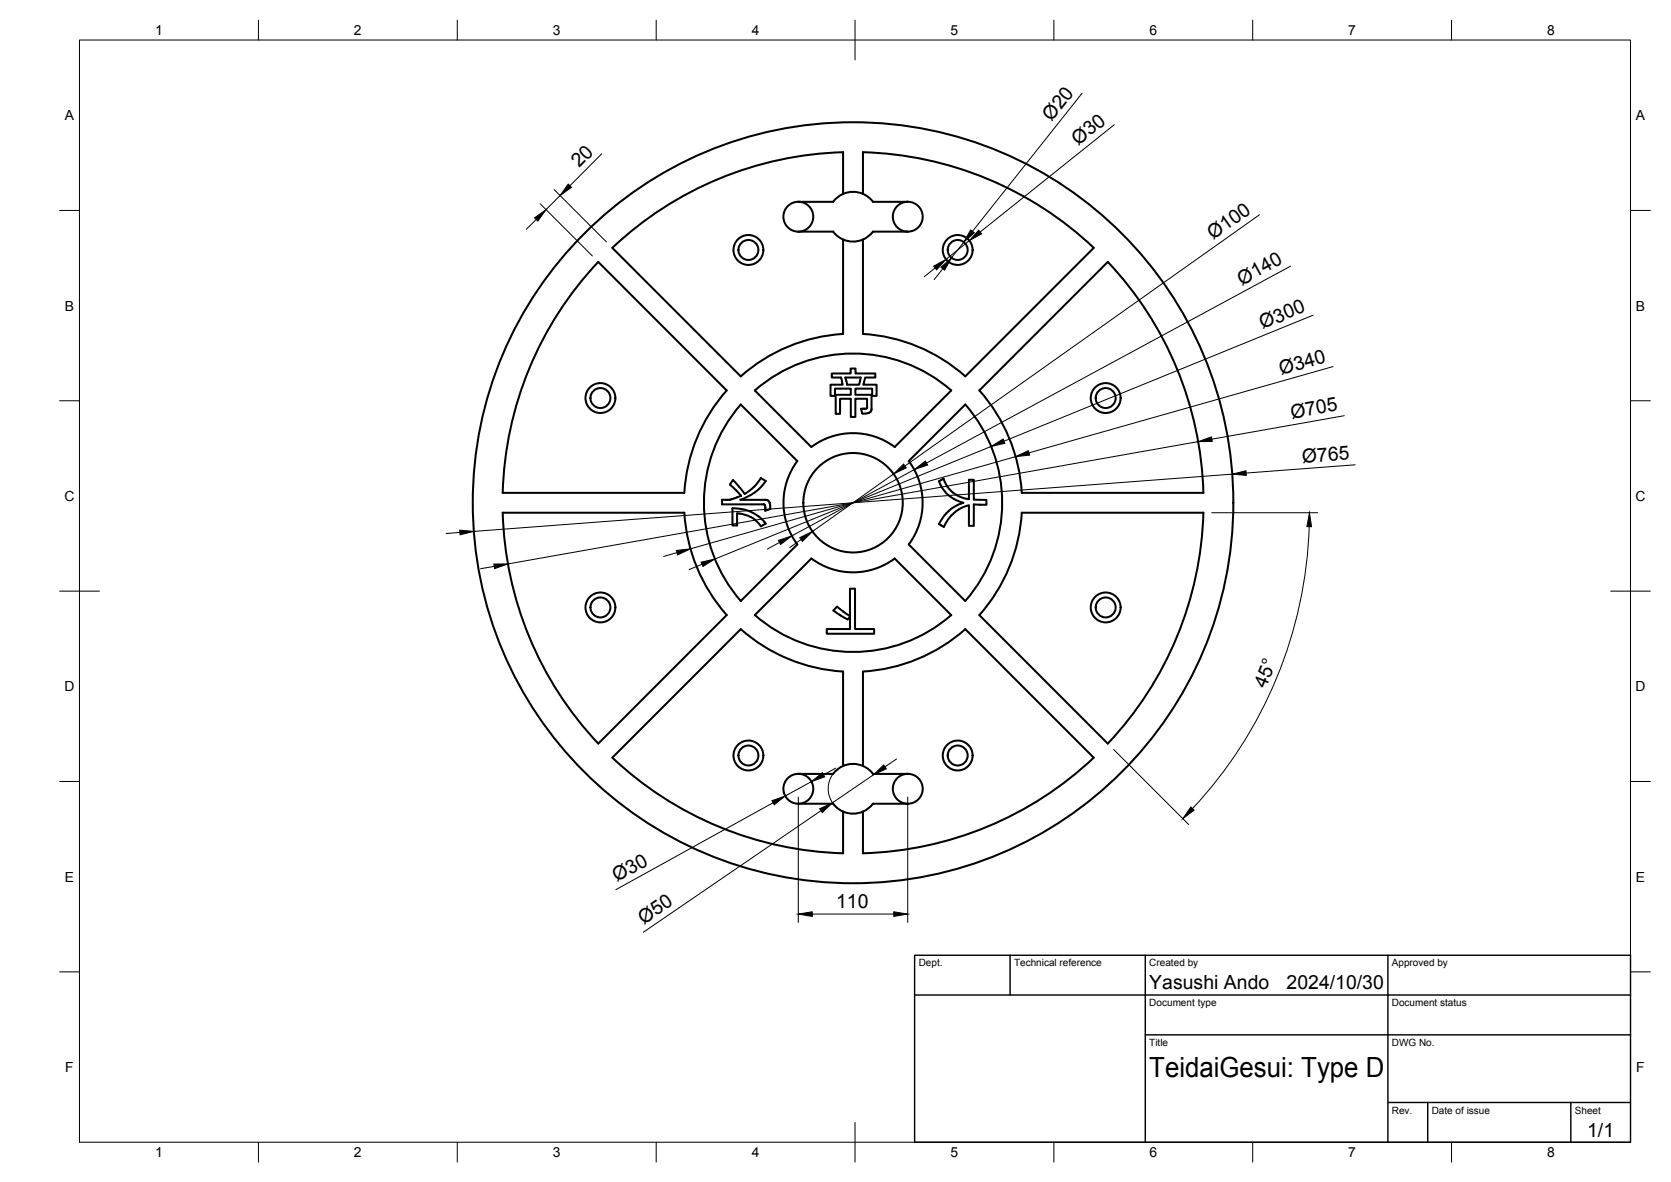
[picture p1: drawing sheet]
<svg xmlns="http://www.w3.org/2000/svg" width="420mm" height="297mm" viewBox="0 0 420 297" stroke-linecap="round" stroke-linejoin="round" font-family="sans-serif">
<!-- layer: Visible -->
<g fill="none" stroke="#000" stroke-width=".51">
<path d="M212 38.3v10.5M212 38.2a88.1 88.1 0 0 0-58 24.1l32.2 32.3a42.6 42.6 0 0 1 25.8-10.7v-23.7M217 38.3v10.5M217 38.2a88.1 88.1 0 0 1 58 24.1l-32.3 32.3a42.5 42.5 0 0 0-25.7-10.7v-23.7M200.7 58.2h8.8l1.1 1.2 1.4 .8M200.7 50.7h8.8a6.3 6.3 0 0 1 10 0h8.7M200.7 50.7a3.8 3.8 0 0 1 3.8 3.8 3.8 3.8 0 0 1-3.8 3.7M200.7 50.7a3.8 3.8 0 0 0-3.7 3.8 3.8 3.8 0 0 0 3.7 3.7M228.2 58.2h-8.7l-1.1 1.2-1.4 .8M228.3 50.7a3.8 3.8 0 0 1 3.7 3.8 3.8 3.8 0 0 1-3.7 3.7M228.3 50.7a3.8 3.8 0 0 0-3.8 3.8 3.8 3.8 0 0 0 3.8 3.7M150.4 65.8l32.3 32.3a42.5 42.5 0 0 0-10.6 25.7l-45.7 .1a88.2 88.2 0 0 1 24-58.1z"/>
<path d="M212 60.2l1.4 .4 1.5 .1 2.1-.5M212.6 94.9h3.8l-.4 1.8h-3zM186.3 101.7l14.2 14.2a17.5 17.5 0 0 0 0 20.9l-14.3 14.3a37.6 37.6 0 0 1 .1-49.4zM204 112.3a17.5 17.5 0 0 1 21 0l14.2-14.2a37.5 37.5 0 0 0-49.4 0l14.2 14.2M217.9 102.6l-1.4 .1 .3 1.3 .7-.1M217.9 102.6v.1M218 102.4l-.1 .2M218 102.3v-2.1h-2.9v4.6h-1.2v-4.6h-2.7v3.8h-1.1v-4.8h3.8v-1.5h-3.9v1.8h-1.2v-2.8h3.1l-.4-1.8h-2.4v-1h4.8v-1.3h1.2v1.3h5v1h-2.5l-.5 1.8h3.3v2.8h-1.1v-1.8h-4.2v1.5h4v3.8M218 102.3v.1M218.3 103.8l-.8 .1M218.5 103.8h-.2M218.9 103.5l-.4 .2"/>
<path d="M219.1 103l-.2 .5M228.5 115.9l14.2-14.3a37.5 37.5 0 0 1 0 49.4l-14.2-14.2a17.5 17.5 0 0 0 0-20.9zM126.4 128.8h45.7a42.7 42.7 0 0 0 10.6 25.8l-32.3 32.3a88.1 88.1 0 0 1-24-58.1zM183.9 125.5l-2.3 .1v1.2h10.3M184.1 125.4l-.2 .1M185 123.1l-1.5-1.3 .8-1.2 2.9 3.5M185 123.1l1.3 1.5M185.3 129v3h-1.1v-4.3a10 10 0 0 1 8.3 3.9M185.3 129l1.6 .2 1.8 .7M186.3 124.6l-2.2 .8M186.3 124.6h.1M187.2 124.1l2.7-2 1.4-2 1.2 .8a12 12 0 0 1-6.3 4.7h6.5"/>
<path d="M188.7 129.9l1.5 1.1 1.2 1.3 .5-.4M191.9 126.7l.4 .3M192.5 131.6l-.6 .3M192.6 125.6l.3 .1M192.9 125.7l.6 .6M193.5 126.3l.1 .6M193.7 126.9v1l-1.3 .5-.1-1.4M238.5 124.4a8.2 8.2 0 0 1-2.4-3.5l1.2-.6a7.3 7.3 0 0 0 6.3 5.1M238.5 124.4l1.4 1M239.8 125.4l2.4 1h-.2a9.1 9.1 0 0 0-4.1 2.7M243.6 125.5v-4.9h1.3v5h3.1v1.3l-1.6-.1M246.5 126.8h-1.6v5.4h-1.3v-5.2a9.3 9.3 0 0 0-6.3 5.4l-1.2-.7 1.8-2.6"/>
<path d="M302.6 128.8a88 88 0 0 1-24.1 58.1l-32.2-32.3a42.5 42.5 0 0 0 10.6-25.8h45.7M302.6 123.8a88.1 88.1 0 0 0-24-58l-32.3 32.3a42.5 42.5 0 0 1 10.6 25.7l45.7 .1M204 140.4a17.5 17.5 0 0 0 21 0l14.2 14.2a37.5 37.5 0 0 1-49.4 0l14.2-14.2M211.3 154.6l1.8 1.1 .6-.7v3.1h-5.8v1.2h11.9v-1.2h-4.8v-10.2h-1.3v6.9M211.3 154.6l-1.7-1.2 .9-1 3.2 2.4M200.7 194.5a3.8 3.8 0 0 0-3.7 3.7 3.8 3.8 0 0 0 3.7 3.8M200.7 194.5a3.8 3.8 0 0 1 3.8 3.7 3.8 3.8 0 0 1-3.8 3.8M212 192.5v-23.7a42.5 42.5 0 0 1-25.7-10.7l-32.3 32.3a88.2 88.2 0 0 0 58 24v-10.5M212 192.5l2.1-.5 1.5 .1 1.4 .4M212 192.5l-1.4 .8-1.1 1.2h-8.8M217 192.5v-23.7a42.6 42.6 0 0 0 25.7-10.7l32.3 32.3a88.1 88.1 0 0 1-58 24v-10.5M217 192.5l1.4 .8 1.1 1.2h8.7"/>
<path d="M228.3 194.5a3.8 3.8 0 0 0-3.8 3.7 3.8 3.8 0 0 0 3.8 3.8M228.3 194.5a3.8 3.8 0 0 1 3.7 3.7 3.8 3.8 0 0 1-3.7 3.8M200.7 202h8.8a6.3 6.3 0 0 0 10 0h8.7"/>
<circle cx="188.2" cy="62.8" r="3.8"/>
<circle cx="188.2" cy="62.8" r="2.51"/>
<circle cx="240.8" cy="62.8" r="3.8"/>
<circle cx="240.8" cy="62.8" r="2.51"/>
<circle cx="151" cy="100" r="3.8"/>
<circle cx="151" cy="100" r="2.51"/>
<circle cx="278" cy="100" r="3.8"/>
<circle cx="278" cy="100" r="2.51"/>
<circle cx="214.5" cy="126.3" r="95.6"/>
<circle cx="214.5" cy="126.3" r="12.5"/>
<circle cx="151" cy="152.7" r="3.8"/>
<circle cx="151" cy="152.7" r="2.51"/>
<circle cx="278" cy="152.7" r="3.8"/>
<circle cx="278" cy="152.7" r="2.51"/>
<circle cx="188.2" cy="189.9" r="3.8"/>
<circle cx="188.2" cy="189.9" r="2.51"/>
<circle cx="240.8" cy="189.9" r="3.8"/>
<circle cx="240.8" cy="189.9" r="2.51"/>
</g>
<!-- layer: BORDER -->
<g fill="none" stroke="#000" stroke-width=".25">
<path d="M20 10.1h390v276.9h-390zM65 5.1v5M115 5.1v5M165 5.1v5M215 5.1v10M265 5.1v5M315 5.1v5M365 5.1v5M15 52.9h5M410 52.9h5M15 100.7h5M410 100.7h5"/>
<path d="M15 148.6h10M405 148.6h10M15 196.4h5M410 196.4h5M15 244.2h5M410 244.2h5M65 287v5M115 287v5M165 287v5M215 282.1v9.9M265 287v5M315 287v5"/>
<path d="M365 287v5"/>
</g>
<!-- layer: TITLEBLOCK -->
<path d="M230 240.1h180v46.9h-180zM230 250h180M254 240.1v9.9M288 240.1v46.9M349 240.1v46.9M288 260.1h122M349 277.1h61M359 277.1v9.9M395 277.1v9.9" fill="none" stroke="#000" stroke-width=".36"/>
<!-- layer: FD_Dimensions -->
<g fill="none" stroke="#000" stroke-width=".25">
<path d="M151.3 38.6l-8 8.1M272.1 23.4l-27.6 34.7M280.2 31.3l-33.7 27M134.8 55.2l-2.5 2.4M135.8 51.2l13.1 13.1M139.3 47.7l13.2 13.1M140.8 49.2l-3.5 3.5M316.7 54l-89.2 63.1M235.1 67.4l-2.7 2.1M237.1 67.5l-2.2 2.8M242.3 60.9l-3.1 3.9M243.7 60.5l-5.8 4.7"/>
<path d="M324.5 66.9l-91.5 49.5M330.2 79.2l-77.7 31.7M335.2 92.1l-76.5 21.7M224.7 119.1l-20.4 14.5M229.9 118l-30.8 16.7M249.2 112.2l-69.5 28.3M255.4 114.8l-81.8 23.1M301.3 111l-173.6 30.7M309.8 119.2l-190.7 14.3M338 104.5l-33.3 5.9M340.7 116.8l-27.4 2.1M115.6 133.8l-3.4 .3"/>
<path d="M170.2 138.9l-3.3 .9M196 136.3l-3.1 1.7M201.4 135.6l-2.8 2M304.7 128.8h26.6M329.2 132.3a108.7 108.7 0 0 1-29.4 70.9M124.3 142.3l-3.5 .6M176.5 141.8l-3.2 1.3M197 198l.1 1.1 .4 1.1 1.2 1.2M204 196.4l-6.6 3.6M210.1 193l-3 1.7M215 192a6.3 6.3 0 0 0-6.4 4 6.3 6.3 0 0 0 2.2 7.2M219.6 194.7l-10.3 7"/>
<path d="M225.4 190.7l-2.9 2M280 188.3l18.9 18.9M194.4 201.7l-39.6 21.9M200.7 200.3v31.5M206.4 203.7l-44.6 30.6M228.2 200.3v31.5M204.2 229.7h20.5"/>
</g>
<g fill="#000" stroke="#000" stroke-width=".25">
<path d="M134.4 54.7l2.9-2-2.1 2.9zM142.9 46.3l.8 .8-2.9 2.1zM244.1 57.8l.9 .7-2.7 2.4zM246.1 57.9l.7 .9-3.1 1.7zM234.8 66.9l3.1-1.7-2.4 2.6zM236.6 67.2l2.6-2.4-1.7 3.1zM224.7 119.1l2.5-2.5 .7 1zM229.9 118l2.8-2.1 .5 1zM249.2 112.2l3-1.9 .5 1.1zM255.4 114.8l3.2-1.6 .3 1.2zM301.3 111l3.3-1.2 .2 1.1zM309.8 119.2l3.5-.9 .1 1.2z"/>
<path d="M115.6 133.2l3.5 .3-3.4 .9zM170.1 138.3l3.5-.4-3.2 1.6zM195.7 135.8l3.4-1.1-2.8 2.1zM201.1 135.1l3.2-1.5-2.5 2.5zM329.2 128.8l.6 3.6-1.2-.1zM124.2 141.7h3.5l-3.3 1.2zM176.3 141.3l3.4-.8-3 1.9zM204 196.4l2.8-2.2 .6 1zM219.6 194.7l2.6-2.5 .7 1zM194.1 201.2l3.3-1.2-2.7 2.2zM206.1 203.2l3.2-1.5-2.5 2.5zM299.4 202.8l.8 .8-2.8 2.1z"/>
<path d="M200.7 229.7l3.5-.6v1.2zM224.7 229.1l3.5 .6-3.5 .6z"/>
</g>
<text font-size="7" x="289" y="270.6">TeidaiGesui: Type D</text>
<g font-size="4.9">
<text x="264.4" y="30.6" transform="rotate(-52 264.4 30.6)">Ø20</text>
<text x="271.1" y="36.6" transform="rotate(-39 271.1 36.6)">Ø30</text>
<text x="145.6" y="42.3" transform="rotate(-45 145.6 42.3)">20</text>
<text x="305.1" y="60.3" transform="rotate(-35 305.1 60.3)">Ø100</text>
<text x="312.3" y="71.8" transform="rotate(-28 312.3 71.8)">Ø140</text>
<text x="317.4" y="82.7" transform="rotate(-22 317.4 82.7)">Ø300</text>
<text x="322.1" y="94.2" transform="rotate(-16 322.1 94.2)">Ø340</text>
<text x="324.8" y="105.2" transform="rotate(-10 324.8 105.2)">Ø705</text>
<text x="327.5" y="116.3" transform="rotate(-4 327.5 116.3)">Ø765</text>
<text x="318.3" y="173.2" transform="rotate(-68 318.3 173.2)">45°</text>
<text x="155.1" y="221.7" transform="rotate(-29 155.1 221.7)">Ø30</text>
<text x="161.9" y="232.3" transform="rotate(-34 161.9 232.3)">Ø50</text>
<text x="210.2" y="228.2">110</text>
<text x="289" y="248.5">Yasushi Ando</text>
<text x="323.5" y="248.5">2024/10/30</text>
<text x="399.1" y="285.7">1/1</text>
</g>
<g font-size="3.5">
<text x="39" y="8.8">1</text>
<text x="89" y="8.8">2</text>
<text x="139" y="8.8">3</text>
<text x="189" y="8.8">4</text>
<text x="239" y="8.8">5</text>
<text x="289" y="8.8">6</text>
<text x="339" y="8.8">7</text>
<text x="389" y="8.8">8</text>
<text x="16.3" y="30.2">A</text>
<text x="411.3" y="30.2">A</text>
<text x="16.3" y="78">B</text>
<text x="411.3" y="78">B</text>
<text x="16.2" y="125.9">C</text>
<text x="411.2" y="125.9">C</text>
<text x="16.2" y="173.7">D</text>
<text x="411.2" y="173.7">D</text>
<text x="16.3" y="221.6">E</text>
<text x="411.3" y="221.6">E</text>
<text x="16.4" y="269.4">F</text>
<text x="411.4" y="269.4">F</text>
<text x="39" y="290.8">1</text>
<text x="89" y="290.8">2</text>
<text x="139" y="290.8">3</text>
<text x="189" y="290.8">4</text>
<text x="239" y="290.8">5</text>
<text x="289" y="290.8">6</text>
<text x="339" y="290.8">7</text>
<text x="389" y="290.8">8</text>
</g>
<g font-size="2.5">
<text x="231" y="242.9">Dept.</text>
<text x="255" y="242.9">Technical reference</text>
<text x="289" y="242.9">Created by</text>
<text x="350" y="242.9">Approved by</text>
<text x="289" y="252.8">Document type</text>
<text x="350" y="252.8">Document status</text>
<text x="289" y="262.9">Title</text>
<text x="350" y="262.9">DWG No.</text>
<text x="350" y="279.9">Rev.</text>
<text x="360" y="279.9">Date of issue</text>
<text x="396" y="279.9">Sheet</text>
</g>
</svg>
